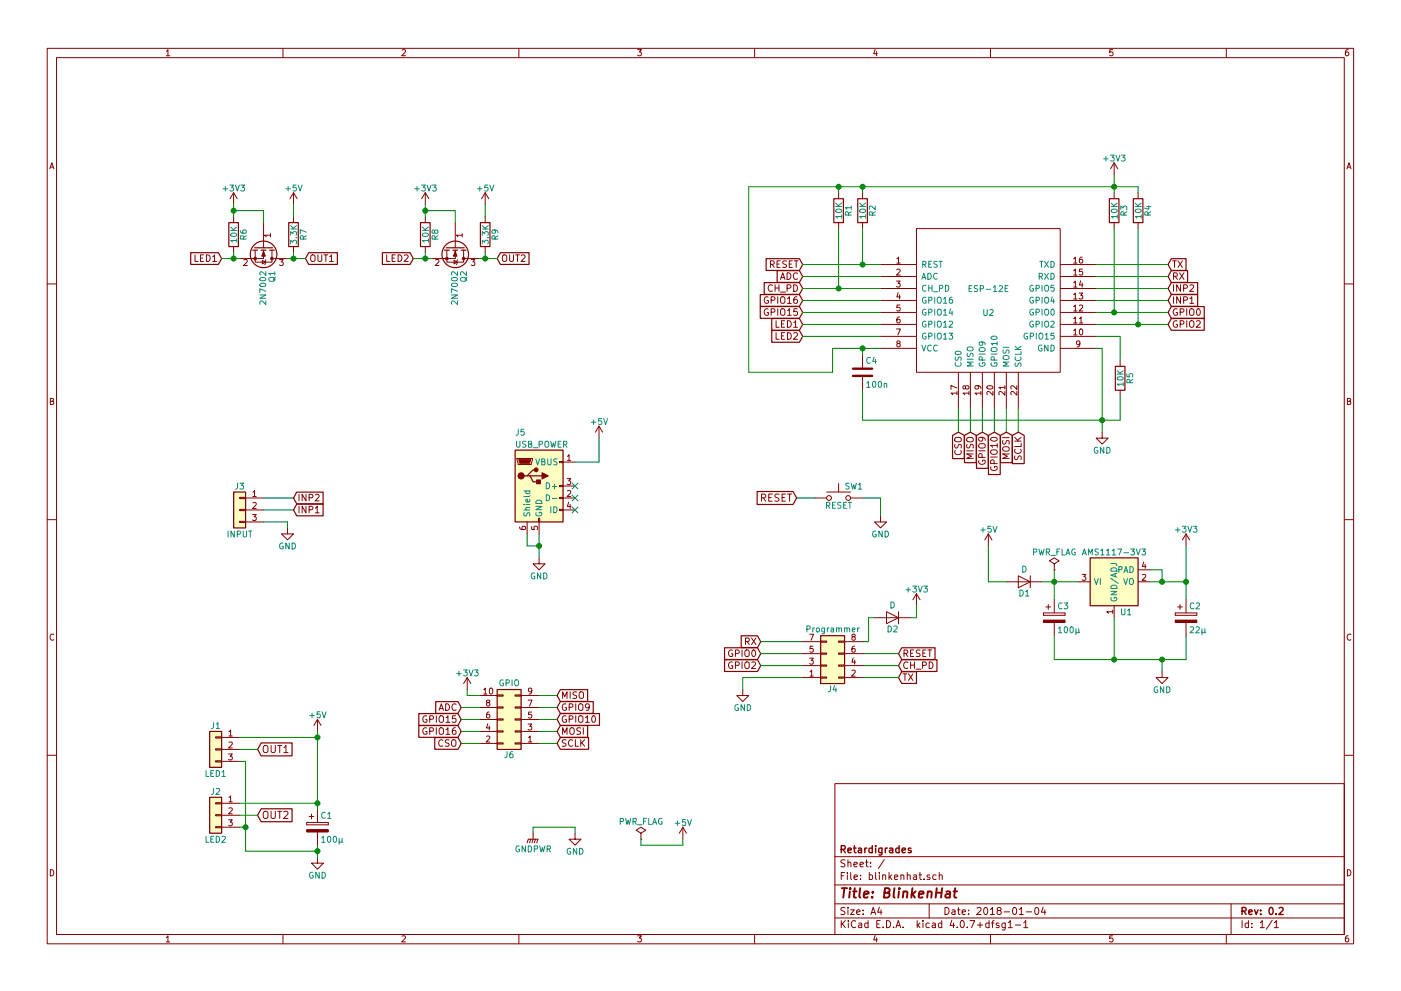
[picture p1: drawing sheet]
EESchema Schematic File Version 2
LIBS:power
LIBS:device
LIBS:switches
LIBS:relays
LIBS:motors
LIBS:transistors
LIBS:conn
LIBS:linear
LIBS:regul
LIBS:74xx
LIBS:cmos4000
LIBS:adc-dac
LIBS:memory
LIBS:xilinx
LIBS:microcontrollers
LIBS:dsp
LIBS:microchip
LIBS:analog_switches
LIBS:motorola
LIBS:texas
LIBS:intel
LIBS:audio
LIBS:interface
LIBS:digital-audio
LIBS:philips
LIBS:display
LIBS:cypress
LIBS:siliconi
LIBS:opto
LIBS:atmel
LIBS:contrib
LIBS:valves
LIBS:AMS1117-3V3
LIBS:esp-12e
LIBS:blinkenhat-cache
EELAYER 25 0
EELAYER END
$Descr A4 11693 8268
encoding utf-8
Sheet 1 1
Title "BlinkenHat"
Date "2018-01-04"
Rev "0.2"
Comp "Retardigrades"
Comment1 ""
Comment2 ""
Comment3 ""
Comment4 ""
$EndDescr
$Comp
L ESP-12E U2
U 1 1
P 8250 2500
F 0 "U2" H 8250 2400 50  0000 C CNN
F 1 "ESP-12E" H 8250 2600 50  0000 C CNN
F 2 "ESP8266:ESP-12E" H 8150 2300 50  0001 C CNN
F 3 "" H 8250 2400 50  0001 C CNN
F 4 "Ai-thinker" H 8350 2500 61  0001 C CNN "MFG_NAME"
F 5 "ESP-12E" H 8450 2600 61  0001 C CNN "MPN"
F 6 "ESP-12E WiFi Module" H 8550 2700 61  0001 C CNN "DESC"
	1    8250 2500
	1    0    0    -1  
$EndComp
$Comp
L AMS1117-3V3 U1
U 1 1
P 9300 4850
F 0 "U1" H 9400 4600 50  0000 C CNN
F 1 "AMS1117-3V3" H 9300 5100 50  0000 C CNN
F 2 "TO_SOT_Packages_SMD:SOT-223" H 9300 4850 50  0001 C CNN
F 3 "" H 9400 4600 50  0000 C CNN
F 4 "LM1117 800-mA Low-Dropout Linear Regulator" H 9700 4900 61  0001 C CNN "DESC"
F 5 "Texas Instruments" H 9500 4700 61  0001 C CNN "MFG_NAME"
F 6 "LM1117" H 9600 4800 61  0001 C CNN "MPN"
	1    9300 4850
	1    0    0    -1  
$EndComp
$Comp
L USB_OTG J5
U 1 1
P 4500 4050
F 0 "J5" H 4300 4500 50  0000 L CNN
F 1 "USB_POWER" H 4300 4400 50  0000 L CNN
F 2 "Connectors:USB_Micro-B_10103594-0001LF" H 4650 4000 50  0001 C CNN
F 3 "" H 4650 4000 50  0001 C CNN
	1    4500 4050
	1    0    0    -1  
$EndComp
$Comp
L Conn_01x03 J3
U 1 1
P 2000 4250
F 0 "J3" H 2000 4450 50  0000 C CNN
F 1 "INPUT" H 2000 4050 50  0000 C CNN
F 2 "Connectors_JST:JST_XH_B03B-XH-A_03x2.50mm_Straight" H 2000 4250 50  0001 C CNN
F 3 "" H 2000 4250 50  0001 C CNN
	1    2000 4250
	-1   0    0    -1  
$EndComp
$Comp
L Conn_01x03 J2
U 1 1
P 1800 6800
F 0 "J2" H 1800 7000 50  0000 C CNN
F 1 "LED2" H 1800 6600 50  0000 C CNN
F 2 "Connectors_JST:JST_XH_B03B-XH-A_03x2.50mm_Straight" H 1800 6800 50  0001 C CNN
F 3 "" H 1800 6800 50  0001 C CNN
	1    1800 6800
	-1   0    0    -1  
$EndComp
$Comp
L Conn_01x03 J1
U 1 1
P 1800 6250
F 0 "J1" H 1800 6450 50  0000 C CNN
F 1 "LED1" H 1800 6050 50  0000 C CNN
F 2 "Connectors_JST:JST_XH_B03B-XH-A_03x2.50mm_Straight" H 1800 6250 50  0001 C CNN
F 3 "" H 1800 6250 50  0001 C CNN
	1    1800 6250
	-1   0    0    -1  
$EndComp
$Comp
L SW_Push SW1
U 1 1
P 7000 4150
F 0 "SW1" H 7050 4250 50  0000 L CNN
F 1 "RESET" H 7000 4090 50  0000 C CNN
F 2 "Buttons_Switches_SMD:SW_SPST_PTS645" H 7000 4350 50  0001 C CNN
F 3 "" H 7000 4350 50  0001 C CNN
	1    7000 4150
	1    0    0    -1  
$EndComp
$Comp
L R R2
U 1 1
P 7200 1750
F 0 "R2" V 7280 1750 50  0000 C CNN
F 1 "10K" V 7200 1750 50  0000 C CNN
F 2 "Resistors_SMD:R_0603" V 7130 1750 50  0001 C CNN
F 3 "" H 7200 1750 50  0001 C CNN
	1    7200 1750
	1    0    0    -1  
$EndComp
$Comp
L +3V3 #PWR01
U 1 1
P 9900 4550
F 0 "#PWR01" H 9900 4400 50  0001 C CNN
F 1 "+3V3" H 9900 4690 50  0000 C CNN
F 2 "" H 9900 4550 50  0001 C CNN
F 3 "" H 9900 4550 50  0001 C CNN
	1    9900 4550
	1    0    0    -1  
$EndComp
NoConn ~ 4800 4050
NoConn ~ 4800 4150
NoConn ~ 4800 4250
$Comp
L C C4
U 1 1
P 7200 3100
F 0 "C4" H 7225 3200 50  0000 L CNN
F 1 "100n" H 7225 3000 50  0000 L CNN
F 2 "Capacitors_SMD:C_0603" H 7238 2950 50  0001 C CNN
F 3 "" H 7200 3100 50  0001 C CNN
	1    7200 3100
	1    0    0    -1  
$EndComp
$Comp
L CP C3
U 1 1
P 8800 5150
F 0 "C3" H 8825 5250 50  0000 L CNN
F 1 "100µ" H 8825 5050 50  0000 L CNN
F 2 "Capacitors_Tantalum_SMD:CP_Tantalum_Case-C_EIA-6032-28_Reflow" H 8838 5000 50  0001 C CNN
F 3 "" H 8800 5150 50  0001 C CNN
	1    8800 5150
	1    0    0    -1  
$EndComp
$Comp
L CP C2
U 1 1
P 9900 5150
F 0 "C2" H 9925 5250 50  0000 L CNN
F 1 "22µ" H 9925 5050 50  0000 L CNN
F 2 "Capacitors_Tantalum_SMD:CP_Tantalum_Case-B_EIA-3528-21_Reflow" H 9938 5000 50  0001 C CNN
F 3 "" H 9900 5150 50  0001 C CNN
	1    9900 5150
	1    0    0    -1  
$EndComp
$Comp
L +5V #PWR02
U 1 1
P 8250 4550
F 0 "#PWR02" H 8250 4400 50  0001 C CNN
F 1 "+5V" H 8250 4690 50  0000 C CNN
F 2 "" H 8250 4550 50  0001 C CNN
F 3 "" H 8250 4550 50  0001 C CNN
	1    8250 4550
	1    0    0    -1  
$EndComp
$Comp
L GND #PWR03
U 1 1
P 9700 5600
F 0 "#PWR03" H 9700 5350 50  0001 C CNN
F 1 "GND" H 9700 5450 50  0000 C CNN
F 2 "" H 9700 5600 50  0001 C CNN
F 3 "" H 9700 5600 50  0001 C CNN
	1    9700 5600
	1    0    0    -1  
$EndComp
$Comp
L +5V #PWR04
U 1 1
P 5000 3650
F 0 "#PWR04" H 5000 3500 50  0001 C CNN
F 1 "+5V" H 5000 3790 50  0000 C CNN
F 2 "" H 5000 3650 50  0001 C CNN
F 3 "" H 5000 3650 50  0001 C CNN
	1    5000 3650
	1    0    0    -1  
$EndComp
$Comp
L GND #PWR05
U 1 1
P 4500 4650
F 0 "#PWR05" H 4500 4400 50  0001 C CNN
F 1 "GND" H 4500 4500 50  0000 C CNN
F 2 "" H 4500 4650 50  0001 C CNN
F 3 "" H 4500 4650 50  0001 C CNN
	1    4500 4650
	1    0    0    -1  
$EndComp
Text GLabel 6350 5350 0    55   Input ~ 0
RX
Text GLabel 6350 5450 0    55   Input ~ 0
GPIO0
Text GLabel 6350 5550 0    55   Input ~ 0
GPIO2
Text GLabel 7500 5450 2    55   Input ~ 0
RESET
Text GLabel 7500 5550 2    55   Input ~ 0
CH_PD
Text GLabel 7500 5650 2    55   Input ~ 0
TX
Text GLabel 9750 2200 2    55   Input ~ 0
TX
Text GLabel 9750 2300 2    55   Input ~ 0
RX
$Comp
L GND #PWR06
U 1 1
P 6200 5750
F 0 "#PWR06" H 6200 5500 50  0001 C CNN
F 1 "GND" H 6200 5600 50  0000 C CNN
F 2 "" H 6200 5750 50  0001 C CNN
F 3 "" H 6200 5750 50  0001 C CNN
	1    6200 5750
	1    0    0    -1  
$EndComp
$Comp
L +3V3 #PWR07
U 1 1
P 7650 5050
F 0 "#PWR07" H 7650 4900 50  0001 C CNN
F 1 "+3V3" H 7650 5190 50  0000 C CNN
F 2 "" H 7650 5050 50  0001 C CNN
F 3 "" H 7650 5050 50  0001 C CNN
	1    7650 5050
	1    0    0    -1  
$EndComp
Text GLabel 9750 2600 2    55   Input ~ 0
GPIO0
Text GLabel 9750 2700 2    55   Input ~ 0
GPIO2
Text GLabel 6700 2200 0    55   Input ~ 0
RESET
Text GLabel 6700 2400 0    55   Input ~ 0
CH_PD
$Comp
L R R3
U 1 1
P 9300 1750
F 0 "R3" V 9380 1750 50  0000 C CNN
F 1 "10K" V 9300 1750 50  0000 C CNN
F 2 "Resistors_SMD:R_0603" V 9230 1750 50  0001 C CNN
F 3 "" H 9300 1750 50  0001 C CNN
	1    9300 1750
	1    0    0    -1  
$EndComp
$Comp
L R R4
U 1 1
P 9500 1750
F 0 "R4" V 9580 1750 50  0000 C CNN
F 1 "10K" V 9500 1750 50  0000 C CNN
F 2 "Resistors_SMD:R_0603" V 9430 1750 50  0001 C CNN
F 3 "" H 9500 1750 50  0001 C CNN
	1    9500 1750
	1    0    0    -1  
$EndComp
$Comp
L R R1
U 1 1
P 7000 1750
F 0 "R1" V 7080 1750 50  0000 C CNN
F 1 "10K" V 7000 1750 50  0000 C CNN
F 2 "Resistors_SMD:R_0603" V 6930 1750 50  0001 C CNN
F 3 "" H 7000 1750 50  0001 C CNN
	1    7000 1750
	1    0    0    -1  
$EndComp
$Comp
L R R5
U 1 1
P 9350 3150
F 0 "R5" V 9430 3150 50  0000 C CNN
F 1 "10K" V 9350 3150 50  0000 C CNN
F 2 "Resistors_SMD:R_0603" V 9280 3150 50  0001 C CNN
F 3 "" H 9350 3150 50  0001 C CNN
	1    9350 3150
	1    0    0    -1  
$EndComp
Text GLabel 6650 4150 0    60   Input ~ 0
RESET
$Comp
L GND #PWR08
U 1 1
P 7350 4300
F 0 "#PWR08" H 7350 4050 50  0001 C CNN
F 1 "GND" H 7350 4150 50  0000 C CNN
F 2 "" H 7350 4300 50  0001 C CNN
F 3 "" H 7350 4300 50  0001 C CNN
	1    7350 4300
	1    0    0    -1  
$EndComp
Text GLabel 6700 2700 0    55   Input ~ 0
LED1
Text GLabel 6700 2800 0    55   Input ~ 0
LED2
Text GLabel 6700 2500 0    55   Input ~ 0
GPIO16
Text GLabel 6700 2600 0    55   Input ~ 0
GPIO15
$Comp
L +3V3 #PWR09
U 1 1
P 9300 1450
F 0 "#PWR09" H 9300 1300 50  0001 C CNN
F 1 "+3V3" H 9300 1590 50  0000 C CNN
F 2 "" H 9300 1450 50  0001 C CNN
F 3 "" H 9300 1450 50  0001 C CNN
	1    9300 1450
	1    0    0    -1  
$EndComp
$Comp
L GND #PWR010
U 1 1
P 9200 3600
F 0 "#PWR010" H 9200 3350 50  0001 C CNN
F 1 "GND" H 9200 3450 50  0000 C CNN
F 2 "" H 9200 3600 50  0001 C CNN
F 3 "" H 9200 3600 50  0001 C CNN
	1    9200 3600
	1    0    0    -1  
$EndComp
$Comp
L D D2
U 1 1
P 7450 5150
F 0 "D2" H 7450 5250 50  0000 C CNN
F 1 "D" H 7450 5050 50  0000 C CNN
F 2 "DO214:DO-214AC(SMA)" H 7450 5150 50  0001 C CNN
F 3 "" H 7450 5150 50  0001 C CNN
	1    7450 5150
	-1   0    0    1   
$EndComp
$Comp
L CP C1
U 1 1
P 2650 6900
F 0 "C1" H 2675 7000 50  0000 L CNN
F 1 "100µ" H 2675 6800 50  0000 L CNN
F 2 "Capacitors_Tantalum_SMD:CP_Tantalum_Case-C_EIA-6032-28_Reflow" H 2688 6750 50  0001 C CNN
F 3 "" H 2650 6900 50  0001 C CNN
	1    2650 6900
	1    0    0    -1  
$EndComp
Text GLabel 2150 6250 2    60   Input ~ 0
OUT1
Text GLabel 2150 6800 2    60   Input ~ 0
OUT2
$Comp
L +5V #PWR011
U 1 1
P 2650 6100
F 0 "#PWR011" H 2650 5950 50  0001 C CNN
F 1 "+5V" H 2650 6240 50  0000 C CNN
F 2 "" H 2650 6100 50  0001 C CNN
F 3 "" H 2650 6100 50  0001 C CNN
	1    2650 6100
	1    0    0    -1  
$EndComp
$Comp
L GND #PWR012
U 1 1
P 2650 7150
F 0 "#PWR012" H 2650 6900 50  0001 C CNN
F 1 "GND" H 2650 7000 50  0000 C CNN
F 2 "" H 2650 7150 50  0001 C CNN
F 3 "" H 2650 7150 50  0001 C CNN
	1    2650 7150
	1    0    0    -1  
$EndComp
Text GLabel 2450 4250 2    55   Input ~ 0
INP1
Text GLabel 2450 4150 2    55   Input ~ 0
INP2
$Comp
L GND #PWR013
U 1 1
P 2400 4400
F 0 "#PWR013" H 2400 4150 50  0001 C CNN
F 1 "GND" H 2400 4250 50  0000 C CNN
F 2 "" H 2400 4400 50  0001 C CNN
F 3 "" H 2400 4400 50  0001 C CNN
	1    2400 4400
	1    0    0    -1  
$EndComp
$Comp
L 2N7002 Q1
U 1 1
P 2200 2050
F 0 "Q1" H 2400 2125 50  0000 L CNN
F 1 "2N7002" H 2400 2050 50  0000 L CNN
F 2 "TO_SOT_Packages_SMD:SOT-23" H 2400 1975 50  0001 L CIN
F 3 "" H 2200 2050 50  0001 L CNN
	1    2200 2050
	0    1    1    0   
$EndComp
$Comp
L 2N7002 Q2
U 1 1
P 3800 2050
F 0 "Q2" H 4000 2125 50  0000 L CNN
F 1 "2N7002" H 4000 2050 50  0000 L CNN
F 2 "TO_SOT_Packages_SMD:SOT-23" H 4000 1975 50  0001 L CIN
F 3 "" H 3800 2050 50  0001 L CNN
	1    3800 2050
	0    1    1    0   
$EndComp
$Comp
L R R6
U 1 1
P 1950 1950
F 0 "R6" V 2030 1950 50  0000 C CNN
F 1 "10K" V 1950 1950 50  0000 C CNN
F 2 "Resistors_SMD:R_0603" V 1880 1950 50  0001 C CNN
F 3 "" H 1950 1950 50  0001 C CNN
	1    1950 1950
	1    0    0    -1  
$EndComp
$Comp
L R R8
U 1 1
P 3550 1950
F 0 "R8" V 3630 1950 50  0000 C CNN
F 1 "10K" V 3550 1950 50  0000 C CNN
F 2 "Resistors_SMD:R_0603" V 3480 1950 50  0001 C CNN
F 3 "" H 3550 1950 50  0001 C CNN
	1    3550 1950
	1    0    0    -1  
$EndComp
$Comp
L R R9
U 1 1
P 4050 1950
F 0 "R9" V 4130 1950 50  0000 C CNN
F 1 "3.3K" V 4050 1950 50  0000 C CNN
F 2 "Resistors_SMD:R_0603" V 3980 1950 50  0001 C CNN
F 3 "" H 4050 1950 50  0001 C CNN
	1    4050 1950
	1    0    0    -1  
$EndComp
$Comp
L R R7
U 1 1
P 2450 1950
F 0 "R7" V 2530 1950 50  0000 C CNN
F 1 "3.3K" V 2450 1950 50  0000 C CNN
F 2 "Resistors_SMD:R_0603" V 2380 1950 50  0001 C CNN
F 3 "" H 2450 1950 50  0001 C CNN
	1    2450 1950
	1    0    0    -1  
$EndComp
$Comp
L +3V3 #PWR014
U 1 1
P 1950 1700
F 0 "#PWR014" H 1950 1550 50  0001 C CNN
F 1 "+3V3" H 1950 1840 50  0000 C CNN
F 2 "" H 1950 1700 50  0001 C CNN
F 3 "" H 1950 1700 50  0001 C CNN
	1    1950 1700
	1    0    0    -1  
$EndComp
$Comp
L +3V3 #PWR015
U 1 1
P 3550 1700
F 0 "#PWR015" H 3550 1550 50  0001 C CNN
F 1 "+3V3" H 3550 1840 50  0000 C CNN
F 2 "" H 3550 1700 50  0001 C CNN
F 3 "" H 3550 1700 50  0001 C CNN
	1    3550 1700
	1    0    0    -1  
$EndComp
$Comp
L +5V #PWR016
U 1 1
P 4050 1700
F 0 "#PWR016" H 4050 1550 50  0001 C CNN
F 1 "+5V" H 4050 1840 50  0000 C CNN
F 2 "" H 4050 1700 50  0001 C CNN
F 3 "" H 4050 1700 50  0001 C CNN
	1    4050 1700
	1    0    0    -1  
$EndComp
$Comp
L +5V #PWR017
U 1 1
P 2450 1700
F 0 "#PWR017" H 2450 1550 50  0001 C CNN
F 1 "+5V" H 2450 1840 50  0000 C CNN
F 2 "" H 2450 1700 50  0001 C CNN
F 3 "" H 2450 1700 50  0001 C CNN
	1    2450 1700
	1    0    0    -1  
$EndComp
Text GLabel 2550 2150 2    55   Input ~ 0
OUT1
Text GLabel 4150 2150 2    55   Input ~ 0
OUT2
Text GLabel 1850 2150 0    55   Input ~ 0
LED1
Text GLabel 3450 2150 0    55   Input ~ 0
LED2
$Comp
L PWR_FLAG #FLG018
U 1 1
P 5350 7000
F 0 "#FLG018" H 5350 7075 50  0001 C CNN
F 1 "PWR_FLAG" H 5350 7150 50  0000 C CNN
F 2 "" H 5350 7000 50  0001 C CNN
F 3 "" H 5350 7000 50  0001 C CNN
	1    5350 7000
	1    0    0    -1  
$EndComp
$Comp
L GNDPWR #PWR019
U 1 1
P 4450 6950
F 0 "#PWR019" H 4450 6750 50  0001 C CNN
F 1 "GNDPWR" H 4450 6820 50  0000 C CNN
F 2 "" H 4450 6900 50  0001 C CNN
F 3 "" H 4450 6900 50  0001 C CNN
	1    4450 6950
	1    0    0    -1  
$EndComp
$Comp
L +5V #PWR020
U 1 1
P 5700 7000
F 0 "#PWR020" H 5700 6850 50  0001 C CNN
F 1 "+5V" H 5700 7140 50  0000 C CNN
F 2 "" H 5700 7000 50  0001 C CNN
F 3 "" H 5700 7000 50  0001 C CNN
	1    5700 7000
	1    0    0    -1  
$EndComp
$Comp
L GND #PWR021
U 1 1
P 4800 6950
F 0 "#PWR021" H 4800 6700 50  0001 C CNN
F 1 "GND" H 4800 6800 50  0000 C CNN
F 2 "" H 4800 6950 50  0001 C CNN
F 3 "" H 4800 6950 50  0001 C CNN
	1    4800 6950
	1    0    0    -1  
$EndComp
$Comp
L D D1
U 1 1
P 8550 4850
F 0 "D1" H 8550 4950 50  0000 C CNN
F 1 "D" H 8550 4750 50  0000 C CNN
F 2 "DO214:DO-214AC(SMA)" H 8550 4850 50  0001 C CNN
F 3 "" H 8550 4850 50  0001 C CNN
	1    8550 4850
	-1   0    0    1   
$EndComp
$Comp
L PWR_FLAG #FLG022
U 1 1
P 8800 4750
F 0 "#FLG022" H 8800 4825 50  0001 C CNN
F 1 "PWR_FLAG" H 8800 4900 50  0000 C CNN
F 2 "" H 8800 4750 50  0001 C CNN
F 3 "" H 8800 4750 50  0001 C CNN
	1    8800 4750
	1    0    0    -1  
$EndComp
$Comp
L Conn_02x05_Odd_Even J6
U 1 1
P 4300 6000
F 0 "J6" H 4350 6300 50  0000 C CNN
F 1 "GPIO" H 4350 5700 50  0000 C CNN
F 2 "Pin_Headers:Pin_Header_Straight_2x05_Pitch1.27mm" H 4300 6000 50  0001 C CNN
F 3 "" H 4300 6000 50  0001 C CNN
	1    4300 6000
	-1   0    0    1   
$EndComp
Text GLabel 6700 2300 0    55   Input ~ 0
ADC
Text GLabel 9750 2400 2    55   Input ~ 0
INP2
Text GLabel 9750 2500 2    55   Input ~ 0
INP1
Text GLabel 8200 3600 3    55   Input ~ 0
GPIO9
Text GLabel 8300 3600 3    55   Input ~ 0
GPIO10
Text GLabel 8400 3600 3    55   Input ~ 0
MOSI
Text GLabel 8500 3600 3    55   Input ~ 0
SCLK
Text GLabel 8100 3600 3    55   Input ~ 0
MISO
Text GLabel 8000 3600 3    55   Input ~ 0
CSO
Text GLabel 3850 5900 0    55   Input ~ 0
ADC
Text GLabel 3850 6100 0    55   Input ~ 0
GPIO16
Text GLabel 3850 6000 0    55   Input ~ 0
GPIO15
Text GLabel 3850 6200 0    55   Input ~ 0
CSO
Text GLabel 4650 5800 2    55   Input ~ 0
MISO
Text GLabel 4650 5900 2    55   Input ~ 0
GPIO9
Text GLabel 4650 6000 2    55   Input ~ 0
GPIO10
Text GLabel 4650 6100 2    55   Input ~ 0
MOSI
Text GLabel 4650 6200 2    55   Input ~ 0
SCLK
Wire Wire Line
	9300 5150 9300 5500
Wire Wire Line
	9900 4550 9900 5000
Wire Wire Line
	9900 4850 9600 4850
Wire Wire Line
	9600 4750 9700 4750
Connection ~ 9300 5500
Wire Wire Line
	8800 5300 8800 5500
Wire Wire Line
	8800 5500 9900 5500
Connection ~ 8800 4850
Wire Wire Line
	8250 4850 8250 4550
Wire Wire Line
	9900 5500 9900 5300
Connection ~ 9700 5500
Connection ~ 9900 4850
Wire Wire Line
	4500 4450 4500 4650
Wire Wire Line
	4500 4550 4400 4550
Wire Wire Line
	4400 4550 4400 4450
Connection ~ 4500 4550
Wire Wire Line
	4800 3850 5000 3850
Wire Wire Line
	5000 3850 5000 3650
Wire Wire Line
	7200 5650 7500 5650
Wire Wire Line
	7250 5350 7200 5350
Wire Wire Line
	9150 2600 9750 2600
Wire Wire Line
	9300 2600 9300 1900
Wire Wire Line
	9500 1900 9500 2700
Wire Wire Line
	9150 2700 9750 2700
Wire Wire Line
	9150 2800 9350 2800
Wire Wire Line
	9350 2800 9350 3000
Wire Wire Line
	9150 2900 9200 2900
Wire Wire Line
	9200 2900 9200 3600
Wire Wire Line
	9350 3500 9350 3300
Connection ~ 9500 2700
Connection ~ 9300 2600
Wire Wire Line
	9150 2200 9750 2200
Wire Wire Line
	9150 2300 9750 2300
Wire Wire Line
	7200 1900 7200 2200
Wire Wire Line
	6700 2200 7350 2200
Wire Wire Line
	7000 1900 7000 2400
Wire Wire Line
	6700 2400 7350 2400
Wire Wire Line
	7000 1600 7000 1550
Wire Wire Line
	6250 1550 9500 1550
Wire Wire Line
	7200 1550 7200 1600
Connection ~ 7000 1550
Connection ~ 7200 2200
Connection ~ 7000 2400
Wire Wire Line
	6800 4150 6650 4150
Wire Wire Line
	7200 4150 7350 4150
Wire Wire Line
	7350 4150 7350 4300
Wire Wire Line
	6700 2500 7350 2500
Wire Wire Line
	6700 2600 7350 2600
Wire Wire Line
	6700 2700 7350 2700
Wire Wire Line
	6700 2800 7350 2800
Wire Wire Line
	6950 2900 7350 2900
Wire Wire Line
	6950 2900 6950 3100
Wire Wire Line
	6950 3100 6250 3100
Wire Wire Line
	6250 3100 6250 1550
Wire Wire Line
	9300 1450 9300 1600
Connection ~ 7200 1550
Wire Wire Line
	9500 1550 9500 1600
Connection ~ 9300 1550
Wire Wire Line
	7200 3500 9350 3500
Wire Wire Line
	7200 3500 7200 3250
Wire Wire Line
	7200 2950 7200 2900
Connection ~ 7200 2900
Connection ~ 9200 3500
Wire Wire Line
	7650 5050 7650 5150
Wire Wire Line
	7650 5150 7600 5150
Wire Wire Line
	7300 5150 7250 5150
Wire Wire Line
	7250 5150 7250 5350
Wire Wire Line
	2000 6150 2650 6150
Wire Wire Line
	2650 6700 2000 6700
Wire Wire Line
	2000 6350 2050 6350
Wire Wire Line
	2050 6350 2050 7100
Wire Wire Line
	2650 6100 2650 6750
Connection ~ 2650 6700
Wire Wire Line
	2050 7100 2650 7100
Wire Wire Line
	2650 7050 2650 7150
Connection ~ 2050 6900
Wire Wire Line
	2150 6250 2000 6250
Connection ~ 2650 7100
Connection ~ 2650 6150
Wire Wire Line
	2050 6900 2000 6900
Wire Wire Line
	2150 6800 2000 6800
Wire Wire Line
	2450 4150 2200 4150
Wire Wire Line
	2200 4250 2450 4250
Wire Wire Line
	2200 4350 2400 4350
Wire Wire Line
	2400 4350 2400 4400
Wire Wire Line
	7500 5450 7200 5450
Wire Wire Line
	7200 5550 7500 5550
Wire Wire Line
	3550 2100 3550 2150
Wire Wire Line
	3450 2150 3600 2150
Wire Wire Line
	4000 2150 4150 2150
Wire Wire Line
	4050 2150 4050 2100
Wire Wire Line
	2400 2150 2550 2150
Wire Wire Line
	2450 2150 2450 2100
Wire Wire Line
	1950 2100 1950 2150
Wire Wire Line
	1850 2150 2000 2150
Wire Wire Line
	2200 1850 2200 1750
Wire Wire Line
	2200 1750 1950 1750
Wire Wire Line
	1950 1700 1950 1800
Wire Wire Line
	3800 1850 3800 1750
Wire Wire Line
	3800 1750 3550 1750
Wire Wire Line
	3550 1700 3550 1800
Wire Wire Line
	4050 1700 4050 1800
Wire Wire Line
	2450 1700 2450 1800
Connection ~ 1950 1750
Connection ~ 3550 1750
Connection ~ 3550 2150
Connection ~ 4050 2150
Connection ~ 1950 2150
Connection ~ 2450 2150
Wire Wire Line
	4800 6950 4800 6900
Wire Wire Line
	4800 6900 4450 6900
Wire Wire Line
	4450 6900 4450 6950
Wire Wire Line
	5350 7000 5350 7050
Wire Wire Line
	5350 7050 5700 7050
Wire Wire Line
	5700 7050 5700 7000
Wire Wire Line
	8800 4750 8800 5000
Wire Wire Line
	8700 4850 9000 4850
Wire Wire Line
	8400 4850 8250 4850
Wire Wire Line
	9750 2400 9150 2400
Wire Wire Line
	9150 2500 9750 2500
Wire Wire Line
	7350 2300 6700 2300
Wire Wire Line
	8000 3400 8000 3600
Wire Wire Line
	8100 3400 8100 3600
Wire Wire Line
	8200 3400 8200 3600
Wire Wire Line
	8300 3400 8300 3600
Wire Wire Line
	8400 3400 8400 3600
Wire Wire Line
	8500 3400 8500 3600
Wire Wire Line
	3850 5900 4000 5900
Wire Wire Line
	4000 6000 3850 6000
Wire Wire Line
	3850 6100 4000 6100
Wire Wire Line
	4000 6200 3850 6200
Wire Wire Line
	4650 6200 4500 6200
Wire Wire Line
	4650 6100 4500 6100
Wire Wire Line
	4650 6000 4500 6000
Wire Wire Line
	4650 5900 4500 5900
Wire Wire Line
	4650 5800 4500 5800
Wire Wire Line
	6200 5650 6200 5750
Wire Wire Line
	6700 5350 6350 5350
Wire Wire Line
	6350 5450 6700 5450
Wire Wire Line
	6700 5550 6350 5550
Wire Wire Line
	6200 5650 6700 5650
$Comp
L Conn_02x04_Odd_Even J4
U 1 1
P 6900 5550
F 0 "J4" H 6950 5750 50  0000 C CNN
F 1 "Programmer" H 6950 5250 50  0000 C CNN
F 2 "Pin_Headers:Pin_Header_Straight_2x04_Pitch2.54mm" H 6900 5550 50  0001 C CNN
F 3 "" H 6900 5550 50  0001 C CNN
	1    6900 5550
	1    0    0    1   
$EndComp
$Comp
L +3V3 #PWR023
U 1 1
P 3900 5750
F 0 "#PWR023" H 3900 5600 50  0001 C CNN
F 1 "+3V3" H 3900 5890 50  0000 C CNN
F 2 "" H 3900 5750 50  0001 C CNN
F 3 "" H 3900 5750 50  0001 C CNN
	1    3900 5750
	1    0    0    -1  
$EndComp
Wire Wire Line
	3900 5750 3900 5800
Wire Wire Line
	3900 5800 4000 5800
Wire Wire Line
	9700 5500 9700 5600
Wire Wire Line
	9700 4750 9700 4850
Connection ~ 9700 4850
$EndSCHEMATC
